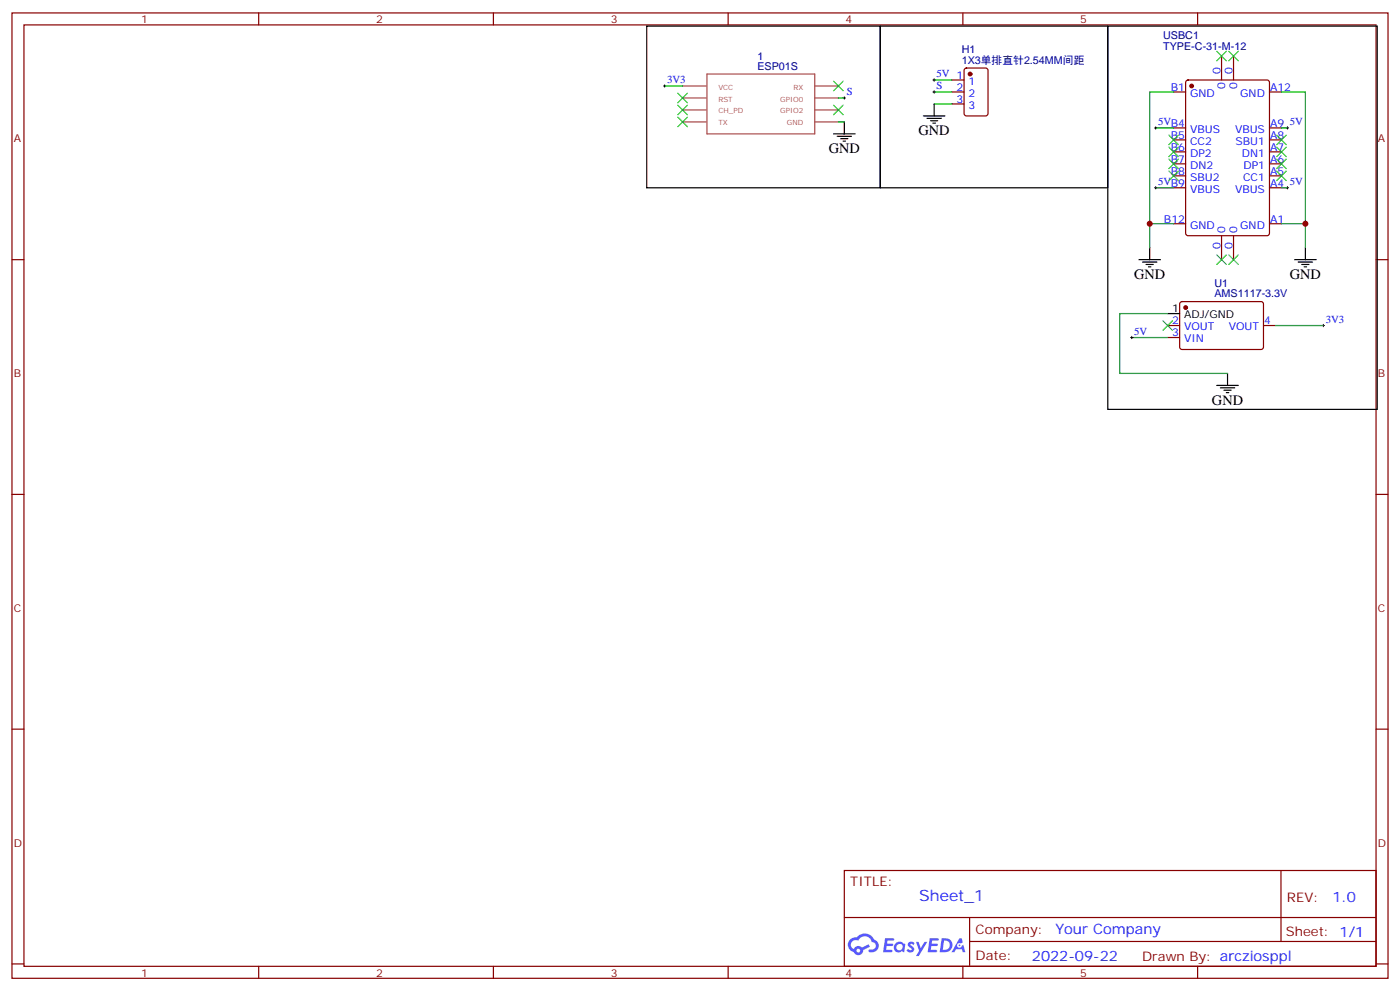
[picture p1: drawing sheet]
<svg xmlns="http://www.w3.org/2000/svg" width="412mm" height="292mm" viewBox="0 0 412 292" stroke-linecap="round" stroke-linejoin="round" font-family="sans-serif">
<g fill="none" stroke="#870000" stroke-width=".35">
<path d="M3.5 3.8h405.4v284.3h-405.4zM7.1 7.3h398.2v277.3h-398.2zM76.2 3.8v3.5M145.3 3.8v3.5M214.5 3.8v3.5M283.6 3.8v3.5M352.8 3.8v3.5M3.5 76.5h3.6M405.3 76.5h3.6M3.5 145.6h3.6M405.3 145.6h3.6M3.5 214.8h3.6"/>
<path d="M405.3 214.8h3.6M248.7 256.4h156.6v28.2h-156.6zM377.3 256.4v20.9M248.7 270.2h156.5M285.6 277.3h119.6M285.6 270.2v14.2M3.5 283.9h3.6M76.2 284.6v3.5M145.3 284.6v3.5M214.5 284.6v3.5M283.6 284.6v3.5M352.8 284.6v3.5"/>
<path d="M405.3 283.9h3.6"/>
</g>
<g fill="#5487ff">
<path d="M267.7 277.6a1.22 1.22 0 0 1 1.7 .2l-.4 .6a.47 .47 0 0 0-.3-.4 .47 .47 0 0 0-.5 .2l.1 .2a1.14 1.14 0 0 1 .8 1.8 1.14 1.14 0 0 1-1.9 0l-.2-.2 .5-.6 .7 .5a.29 .29 0 0 0 .3-.3 .29 .29 0 0 0-.2-.3 1.04 1.04 0 0 1-.6-1.7z"/>
<path d="M260.7 276.3h2.4l.3 .2-.2 .5-1.8 .1-.1 .8h1.5l.3 .4-.3 .4h-1.6l-.2 1.1h1.7l.2 .3-.2 .3-2.6 .1z"/>
<path d="M273.8 276.3h2.4l.3 .2-.1 .5-1.8 .1-.2 .8h1.6l.3 .4-.4 .4h-1.6l-.1 1.1h1.7l.2 .3-.2 .3-2.6 .1z"/>
<path d="M282.6 276.3h.7l.3 1.3-.6 .3a.69 .69 0 0 0-1 .3 .69 .69 0 0 0 .4 .9 .69 .69 0 0 0 .9-.6l.5-.2 .6 2.2h-.8l-.2-.9h-1.8l-.5 .9h-.8z"/>
<path d="M269.8 277.4h.8l.6 1.8 1.1-1.8h.9l-2.6 4.2h-.8l.9-1.5z"/>
<path d="M277.4 276.3l-.6 4.2h1.3a2.11 2.11 0 0 0 2.5-2.1 2.11 2.11 0 0 0-2.5-2.1zM278.1 277.1a1.39 1.39 0 0 1 1.7 1.4 1.39 1.39 0 0 1-1.8 1.3h-.3z"/>
<path d="M263.7 277.9a1.54 1.54 0 0 0-.1 2.2 1.54 1.54 0 0 0 2.2 .1l.6 .3 .3-2.3-.2-.3h-.4a1.49 1.49 0 0 0-2.4 0zM264 278.9a.94 .94 0 0 1 1.8 0 .94 .94 0 0 1-1.8 0z"/>
<path d="M250.4 276.7a2.18 2.18 0 0 0 1.1 3.7 1.44 1.44 0 0 0 1.6 .9 1.44 1.44 0 0 0 1.2-1.4l2-1.1-.5-.7-1.9 1a1.47 1.47 0 0 0-2.4 .4 1.39 1.39 0 0 1-.7-1.9 1.39 1.39 0 0 1 2-.5 2.12 2.12 0 0 1 2.2-1.3 2.12 2.12 0 0 1 1.9 1.7 1.14 1.14 0 0 1 1.1 1.4 1.14 1.14 0 0 1-1.7 .7 .43 .43 0 0 0-.5 .4 .43 .43 0 0 0 .4 .5 1.98 1.98 0 0 0 2.5-1.2 1.98 1.98 0 0 0-1.2-2.6 3.1 3.1 0 0 0-5.3-.6l-.9 .1zM252.3 280a.55 .55 0 0 1 1.1 0 .55 .55 0 0 1-1.1 0z"/>
<circle cx="282.6" cy="278.4" r=".26"/>
</g>
<path d="M201.1 35.9h6.9M201.1 32.4h6.9M201.1 28.9h6.9M201.1 25.3h6.9M208.2 21.8h31.8v17.6h-31.8zM240 35.9h6.9M240 32.4h6.9M240 28.9h6.9M240 25.3h6.9" fill="none" stroke="#a64a4a" stroke-width=".35"/>
<g fill="none" stroke="#870000" stroke-width=".35">
<path d="M359.8 16.5v7.1M363.4 16.5v7.1M280.5 27.1h3.5M280.5 23.6h3.5M280.5 30.6h3.5M284.2 20.2l.5-.2h5.6l.7 .5v12.9l-.4 .7h-5.9l-.7-.4v-13zM345.7 27.1h3.5M345.7 37.7h3.5M349.5 23.8l.5-.2h23.2l.7 .4v44.7l-.4 .7h-23.5l-.7-.4-.1-44.7zM373.9 27.1h3.6M373.9 37.7h3.6M345.7 41.2h3.5"/>
<path d="M345.7 44.7h3.5M345.7 48.3h3.5M345.7 51.8h3.5M345.7 55.3h3.5M373.9 41.2h3.6M373.9 44.7h3.6M373.9 48.3h3.6M373.9 51.8h3.6M373.9 55.3h3.6M345.7 65.9h3.5M359.8 69.4v7.1M363.4 69.4v7.1"/>
<path d="M373.9 65.9h3.6M344 95.9h3.5M344 99.4h3.5M347.7 89l.5-.2 23.5 .1 .5 .6-.1 13-.6 .4h-23.6l-.4-.7v-12.7zM372.2 95.9h3.5"/>
</g>
<g fill="#870000" stroke="#870000" stroke-width=".35">
<circle cx="349.2" cy="90.6" r=".53"/>
<circle cx="351" cy="25.3" r=".53"/>
<circle cx="285.7" cy="21.8" r=".53"/>
</g>
<g fill="none" stroke="#000" stroke-width=".35">
<path d="M190.5 7.7h68.8v47.6h-68.8zM259.3 7.7h67v47.6h-67zM326.3 7.7h79.4v112.9h-79.4zM245.5 39.4h6.4M248.7 35.9v3.5M272 34.1h6.3M273 34.9h4.3M274.1 35.6h2.1M274.8 36.3h.7M275.2 30.6v3.5M246.6 40.1h4.2M247.6 40.9h2.2"/>
<path d="M248.4 41.6h.7M335.5 76.5h6.3M336.5 77.2h4.3M337.6 77.9h2.1M338.3 78.6h.7M338.7 73v3.5M381.4 76.5h6.3M382.4 77.2h4.2M383.5 77.9h2.1M384.2 78.6h.7M384.5 73v3.5M344 92.4h3.5"/>
<path d="M358.4 113.5h6.4M359.5 114.2h4.2M360.5 114.9h2.2M361.2 115.6h.7M361.6 110v3.5"/>
</g>
<g fill="none" stroke="#000" stroke-width=".29">
<path d="M195.4 25.3h.7M195.8 25v.7M248.4 28.9h.7M248.7 28.5v.7M274.8 23.6h.7M274.8 27.1h.7M275.2 23.2v.7M275.2 26.7v.7M340.1 37.7h.7M340.4 37.3v.7M378.9 37.7h.7M379.2 37.3v.7"/>
<path d="M340.1 55.3h.7M340.4 55v.7M378.9 55.3h.7M379.2 55v.7M333 99.4h.7M333.4 99.1v.7M389.5 95.9h.7M389.8 95.5v.7"/>
</g>
<g fill="none" stroke="#008700" stroke-width=".35">
<path d="M195.8 25.3h5.3M246.9 28.9h1.8M246.9 35.9h1.8M275.2 23.6h5.3M275.2 30.6h5.3M275.2 27.1h5.3M340.4 37.7h5.3M345.7 27.1h-7v38.8M377.5 27.1h7v38.8M377.5 37.7h1.7M340.4 55.3h5.3M377.5 55.3h1.7"/>
<path d="M345.7 65.9h-7v7.1M377.5 65.9h7v7.1M333.4 99.4h10.6M344 92.4h-14.2v17.6h31.8M375.7 95.9h14.1"/>
</g>
<g fill="none" stroke="#3c3" stroke-width=".35">
<path d="M358.4 15.1l2.8 2.8M361.2 15.1l-2.8 2.8M361.9 15.1l2.9 2.8M364.8 15.1l-2.9 2.8M199.7 27.4l2.8 2.9M199.7 31l2.8 2.8M199.7 34.5l2.8 2.8M202.5 27.4l-2.8 2.9M202.5 31l-2.8 2.8M202.5 34.5l-2.8 2.8M245.5 23.9l2.9 2.8M245.5 31l2.9 2.8"/>
<path d="M248.4 23.9l-2.9 2.8M248.4 31l-2.9 2.8M344.3 39.8l2.8 2.8M347.1 39.8l-2.8 2.8M376.1 39.8l2.8 2.8M378.9 39.8l-2.8 2.8M344.3 43.3l2.8 2.8M344.3 46.8l2.8 2.9M344.3 50.4l2.8 2.8M347.1 43.3l-2.8 2.8M347.1 46.8l-2.8 2.9M347.1 50.4l-2.8 2.8"/>
<path d="M376.1 50.4l2.8 2.8M376.1 46.8l2.8 2.9M376.1 43.3l2.8 2.8M378.9 50.4l-2.8 2.8M378.9 46.8l-2.8 2.9M378.9 43.3l-2.8 2.8M358.4 75.1l2.8 2.8M361.2 75.1l-2.8 2.8M361.9 75.1l2.9 2.8M364.8 75.1l-2.9 2.8M342.5 94.5l2.9 2.8M345.4 94.5l-2.9 2.8"/>
</g>
<g fill="#c00">
<circle cx="338.7" cy="65.9" r=".88"/>
<circle cx="384.5" cy="65.9" r=".88"/>
</g>
<text font-size="4.6" fill="#00f" x="270.8" y="265.4">Sheet_1</text>
<g font-size="4.2">
<text x="270.6" y="39.8">GND</text>
<text x="244.1" y="45.1">GND</text>
<text x="334.1" y="82.1">GND</text>
<text x="379.9" y="82.1">GND</text>
<text x="357" y="119.2">GND</text>
</g>
<g font-size="4.2" fill="#00f">
<text x="392.5" y="265.7">1.0</text>
<text x="310.9" y="275.2">Your Company</text>
<text x="304" y="283">2022-09-22</text>
</g>
<g font-size="3.9" fill="#800">
<text x="250.5" y="261">TITLE:</text>
<text x="379.1" y="265.7">REV:</text>
<text x="287.4" y="275.2">Company:</text>
<text x="378.7" y="275.8">Sheet: 1/1</text>
<text x="287.4" y="282.9">Date:</text>
<text x="336.4" y="282.9">Drawn By: arcziosppl</text>
</g>
<g font-size="3.2" fill="#800">
<text x="41.6" y="6.8">1</text>
<text x="110.8" y="6.8">2</text>
<text x="179.9" y="6.8">3</text>
<text x="249.1" y="6.8">4</text>
<text x="318.2" y="6.8">5</text>
<text x="4.1" y="41.9">A</text>
<text x="405.9" y="41.9">A</text>
<text x="4.1" y="111.1">B</text>
<text x="405.9" y="111.1">B</text>
<text x="4.1" y="180.2">C</text>
<text x="405.9" y="180.2">C</text>
<text x="4.1" y="249.3">D</text>
<text x="405.9" y="249.3">D</text>
<text x="41.6" y="287.6">1</text>
<text x="110.8" y="287.6">2</text>
<text x="179.9" y="287.6">3</text>
<text x="249.1" y="287.6">4</text>
<text x="318.2" y="287.6">5</text>
</g>
<g font-size="3.2" fill="#000080">
<text x="342.6" y="11.6">USBC1</text>
<text x="223.1" y="17.6">1</text>
<text x="283.3" y="15.6">H1</text>
<text x="342.6" y="14.7">TYPE-C-31-M-12</text>
<text x="223.1" y="20.7">ESP01S</text>
<text x="283.3" y="18.8">1X3单排直针2.54MM间距</text>
<text x="357.7" y="87.6">AMS1117-3.3V</text>
<text x="357.7" y="84.4">U1</text>
</g>
<g font-size="3.2" fill="#00f">
<text x="275.9" y="22.7">5V 1</text>
<text x="359.5" y="21.8" transform="rotate(-90 359.5 21.8)">0</text>
<text x="363" y="21.8" transform="rotate(-90 363 21.8)">0</text>
<text x="196.5" y="24.4">3V3</text>
<text x="249.4" y="28">S</text>
<text x="275.9" y="26.2">S</text>
<text x="281.8" y="26.7">2</text>
<text x="285.3" y="25">1</text>
<text x="285.3" y="28.5">2</text>
<text x="344.9" y="26.7">B1</text>
<text x="350.6" y="28.5">GND</text>
<text x="360.9" y="26.3" transform="rotate(-90 360.9 26.3)">0</text>
<text x="364.4" y="26.3" transform="rotate(-90 364.4 26.3)">0</text>
<text x="365.4" y="28.5">GND</text>
<text x="374.1" y="26.7">A12</text>
<text x="281.8" y="30.3">3</text>
<text x="285.3" y="32">3</text>
<text x="341.1" y="36.8">5VB4</text>
<text x="344.9" y="40.9">B5</text>
<text x="350.6" y="39.1">VBUS</text>
<text x="363.8" y="39.1">VBUS</text>
<text x="374.1" y="40.9">A8</text>
<text x="374.1" y="37.3">A9</text>
<text x="379.9" y="36.8">5V</text>
<text x="344.9" y="44.4">B6</text>
<text x="344.9" y="47.9">B7</text>
<text x="350.6" y="42.6">CC2</text>
<text x="350.6" y="46.1">DP2</text>
<text x="364" y="42.6">SBU1</text>
<text x="365.8" y="46.1">DN1</text>
<text x="374.1" y="47.9">A6</text>
<text x="374.1" y="44.4">A7</text>
<text x="344.9" y="51.4">B8</text>
<text x="350.6" y="49.7">DN2</text>
<text x="350.6" y="53.2">SBU2</text>
<text x="366.2" y="53.2">CC1</text>
<text x="366.3" y="49.7">DP1</text>
<text x="374.1" y="51.4">A5</text>
<text x="341.1" y="54.4">5VB9</text>
<text x="350.6" y="56.7">VBUS</text>
<text x="363.8" y="56.7">VBUS</text>
<text x="374.1" y="55">A4</text>
<text x="379.9" y="54.4">5V</text>
<text x="342.9" y="65.5">B12</text>
<text x="374.1" y="65.5">A1</text>
<text x="350.6" y="67.3">GND</text>
<text x="360.9" y="68.7" transform="rotate(-90 360.9 68.7)">0</text>
<text x="364.4" y="68.7" transform="rotate(-90 364.4 68.7)">0</text>
<text x="365.4" y="67.3">GND</text>
<text x="359.5" y="73.2" transform="rotate(-90 359.5 73.2)">0</text>
<text x="363" y="73.2" transform="rotate(-90 363 73.2)">0</text>
<text x="345.3" y="95.5">2</text>
<text x="372.4" y="95.5">4</text>
<text x="390.5" y="95">3V3</text>
<text x="334.1" y="98.5">5V</text>
<text x="345.3" y="99.1">3</text>
<text x="348.8" y="97.3">VOUT</text>
<text x="348.8" y="100.8">VIN</text>
<text x="361.9" y="97.3">VOUT</text>
</g>
<g font-size="3.2">
<text x="345.3" y="92">1</text>
<text x="348.8" y="93.8">ADJ/GND</text>
</g>
<g font-size="2.1" fill="#a54b4b">
<text x="211.6" y="29.9">RST</text>
<text x="211.6" y="26.4">VCC</text>
<text x="229.8" y="29.9">GPIO0</text>
<text x="233.7" y="26.4">RX</text>
<text x="211.6" y="33.4">CH_PD</text>
<text x="229.8" y="33.4">GPIO2</text>
<text x="211.6" y="37">TX</text>
<text x="231.8" y="37">GND</text>
</g>
</svg>
